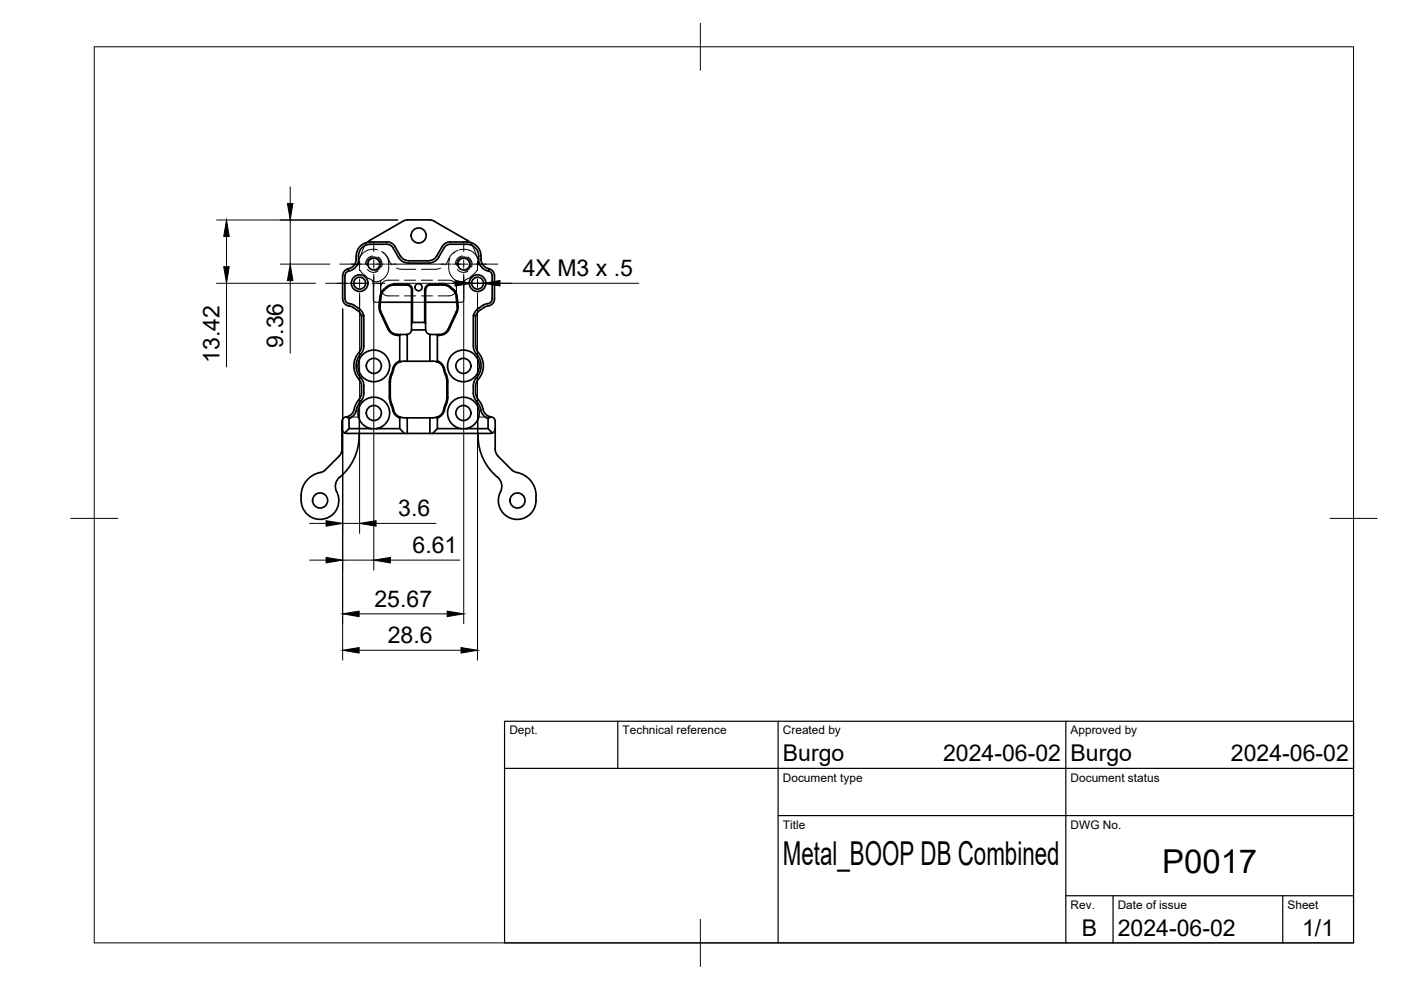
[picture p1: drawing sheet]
<svg xmlns="http://www.w3.org/2000/svg" width="297mm" height="210mm" viewBox="0 0 297 210" stroke-linecap="round" stroke-linejoin="round" font-family="sans-serif">
<!-- layer: Hidden -->
<g fill="none" stroke="#000" stroke-width=".21">
<path d="M76.2 54.8l-.2 1.4M76.4 57.3l.3 .5 1.3 1.2a1.19 1.19 0 0 1 1.1 1.1l.1 3.7 .5 .3h.9M77.9 51.4l-.7 1-1 2.4M77.9 57.1a1.74 1.74 0 0 0 2.2 .4M79 54.3a1.74 1.74 0 0 0-1.5 1.7M80.1 53a3.1 3.1 0 0 0-3.9 1.8M80.1 54.5a1.73 1.73 0 0 1 .8 2.1M80.9 53.3a3.8 3.8 0 0 1 .2 5.9l-1.4 .6-.5-.1-.3-.3M81.2 53.5l.8 .8 1.1 1.9M84.1 56.8l1.2 .3h2.8M84.6 59.4h-2.3a1.57 1.57 0 0 0-1.6 1.6v-1.5M85.8 59.4h2.3"/>
<path d="M89.3 59.4h2.4M92.9 59.4h2.3a1.66 1.66 0 0 1 1.6 1.7 1.66 1.66 0 0 1-1.6 1.6h-2.3M93.4 56.8l-1.2 .3h-2.9M95.4 54.7a3.9 3.9 0 0 0 1.4 4.8 1.33 1.33 0 0 0 1.8 0M96.4 53.5l-.9 .8-1.1 1.9M96.8 59.5v1.5M97 57.1a1.73 1.73 0 0 0 2.2 .4M97.1 53.1l-1 .6M97.4 53a3.1 3.1 0 0 1 3.9 1.8M98 54.3a1.73 1.73 0 0 0-1.5 1.7M99.2 54.5a1.73 1.73 0 0 1 .8 2.1M99.6 51.4l.7 1 1 2.4"/>
<path d="M101.1 57.3l-.3 .5-1.4 1.2a1.19 1.19 0 0 0-1.1 1.1v3.7l-.5 .3h-1M101.3 54.8l.2 1.4M80.7 61v2.6l-.1 .2-.4 .3M80.7 61.1a1.59 1.59 0 0 0 1.6 1.6h2.3M85.8 62.7h2.3M87.2 64.1h3M89.3 62.7h2.4M96.8 61.1v2.5l.2 .4 .3 .1M73.3 88.4h2.4l.4 .3v3.2M104.2 88.4h-2.4l-.4 .3-.1 3.2"/>
</g>
<!-- layer: Visible -->
<g fill="none" stroke="#000" stroke-width=".36">
<path d="M73.8 57l.1 .5M73.8 57a1.49 1.49 0 0 0-1.1 1.4l-.1 5a1.65 1.65 0 0 0 1.7 1.5l1.7 1 .5 .7M75.5 54.3v.7M75.5 55a2 2 0 0 1-1.7 2M76 54.3a2.75 2.75 0 0 1-2.4 3.3l-.4 .5v.3l-.1 5a1.34 1.34 0 0 0 1.5 1.1l.5 .2M82 51.8h-3.5a2.51 2.51 0 0 0-2.5 2.5M82 51.3h-3.5a2.99 2.99 0 0 0-3 3M82 51.3a2 2 0 0 1 1.8 1M82 51.8a1.43 1.43 0 0 1 1.3 .7 4.9 4.9 0 0 0 2.3 3.1l1 .2M83.8 52.3l1.1 2M84.9 54.3a2 2 0 0 0 1.7 1M92 46.9l7 4"/>
<path d="M92 46.9l-1-.3-5.1 .1-8 4.7M92.6 54.3a2 2 0 0 1-1.7 1h-4.3M93.7 52.3l-1.1 2M95.5 51.3h3.5a2.99 2.99 0 0 1 3 3M95.5 51.3a2 2 0 0 0-1.8 1M99 50.9l.6 .5M101.5 54.3a2.67 2.67 0 0 0 2.1 3.2M101.5 54.3a2.51 2.51 0 0 0-2.5-2.5h-3.5a1.49 1.49 0 0 0-1.3 .7 4.9 4.9 0 0 1-2.3 3.1l-1 .2h-4.3M102 54.3a2.18 2.18 0 0 0 1.7 2.7M103.6 57.5a1.01 1.01 0 0 1 .8 1v4.9a1.3 1.3 0 0 1-1.5 1.1l-1.7 1.1-.6 .8M103.7 57l-.1 .5M103.7 57a1.49 1.49 0 0 1 1.1 1.5v4.9a1.78 1.78 0 0 1-1.9 1.6l-1.4 .9-.7 1.1-.4-.1 .2-.5"/>
<path d="M75.1 64.7l.9 .7M76 65.4l.8 .7 .3 .8-.5 .1-.1-.4M76.6 67v6.3l-.3 1.1a4.5 4.5 0 0 0 0 6.4l.3 1M77.1 66.9v6.5M77.2 73.3l-.3 1.1a4.3 4.3 0 0 0-1.2 4.5l.8 1.2M80.5 66.1l1.8 3.7M80.6 64.1h6.6M81.4 61.5l-.5 1-.3 3 1.9 4.3a2.27 2.27 0 0 0 2.4 1.1M82.3 69.8a2.19 2.19 0 0 0 2 1.3M84.3 71.1h.5v5.5M84.7 76.6a2.92 2.92 0 0 0-1.7 2.4l-.3 .9-.2 1.1M84.8 76.6l.1 .1"/>
<path d="M84.8 71.1l.1-.2h1.4v5.7l-1.3 .1M84.8 76.5l-.1 .1M85 76.7a2.23 2.23 0 0 0-1.7 2.1l-.4 1.4-.1 .8M86.3 76.6h4.8M87.2 61.5v7.1l.2-.2M87.2 69.9a1.01 1.01 0 0 1-1 1M87.2 61.5a1.01 1.01 0 0 0-1-1.1l-3.1 .1a3.1 3.1 0 0 0-1.7 1M87.4 61.5a1.2 1.2 0 0 0-1.2-1.2h-2.8a3.4 3.4 0 0 0-2.8 2.5l-.2 2.5 .2 .8M87.4 61.5v6.9h2.6v-6.9M90 68.4l.2 .2v1.3h-3v-1.3M90.1 61.5a1.2 1.2 0 0 1 1.2-1.2h2.7a3.4 3.4 0 0 1 2.9 2.5l.2 2.2M90.2 64.1h6.6"/>
<path d="M90.2 61.5v7.1M90.3 61.5a1.01 1.01 0 0 1 1-1.1h2.7a3.2 3.2 0 0 1 2.7 2.4l.2 2.5v.5l-1.9 4a2.23 2.23 0 0 1-2.5 1.1M90.3 69.9a1.01 1.01 0 0 0 1 1M92.5 76.7l.3 .1a2.02 2.02 0 0 1 1.3 1.5M92.7 71.1l-.2-.2h-1.4v5.7l1.4 .1M92.7 76.5l.1 .1M92.8 76.6a2.92 2.92 0 0 1 1.7 2.4l.3 .9 .2 1.1M93.2 71.1h-.5v5.5l-.2 .1M94.1 78.3l.6 1.9v.8M95.2 69.8a2.19 2.19 0 0 1-2 1.3M97.1 65l-.2 1.1-1.7 3.7M100.4 66.9v6.4l.2 1.1a4.2 4.2 0 0 1 .8 5.2l-.4 .5"/>
<path d="M100.8 67v6.4M100.9 73.3l.1 .8 .4 .6M101.4 74.7a4.2 4.2 0 0 1 0 5.8M69 99.6l-.5 .4a5.4 5.4 0 0 0-4.7 6.1M72.5 90.9a1.01 1.01 0 0 0 .6 .9M72.5 89.4v5.9l-.1 .7-.5 .7-2.9 2.9M73.1 91.8l.4 .1M73.4 88.4a1.01 1.01 0 0 0-.9 1M73.5 88.4l.5 .3v2.2h10.8v-2.3M73.5 91.9h30.5M74 90.9l-.9 .9M76.1 91.9v.6"/>
<path d="M76.1 92.5a11.6 11.6 0 0 1-4.5 9.1 2.86 2.86 0 0 0 .1 3.3 4 4 0 0 1-3.3 5.2 4 4 0 0 1-4.5-4M76.5 80.1l.4 .6 .3 1.1M76.6 81.8a3.7 3.7 0 0 1-.3 2.6l-.7 1.1-.4 .8a2.14 2.14 0 0 1-1.8 2.1M77.1 81.8v1.5M77.2 83.3l-.3 1.1a5.8 5.8 0 0 0-1.5 3 2.51 2.51 0 0 1-1.4 1.3M78.7 90.9a3.4 3.4 0 0 1-2.2-5.2 3.4 3.4 0 0 1 5.6 0 3.4 3.4 0 0 1-2.3 5.2M82.5 84.1l.2 1.1 .3 .9a2.76 2.76 0 0 0 1.8 2.5M82.5 81v3.2M82.7 81v3.2M82.8 84.1l.3 1.7a4.6 4.6 0 0 0 1.3 2.4l.6 .3M84.8 90.9l.9 1M84.9 88.5l-.1 .1"/>
<path d="M85 88.5l1.3 .1v3.3M86.3 88.6h4.8M92.5 88.5l.2 .1v2.3h10.8v-2.2M92.5 88.5l-1.4 .1v3.3M92.7 90.9l-1 1M92.8 88.6h-.1M94.1 86.9a2.03 2.03 0 0 1-1.6 1.6M94.7 81v3.2M94.7 84.1v.9l-.6 1.9M94.9 81v3.2M95 84.1l-.2 1.1-.3 .9a2.92 2.92 0 0 1-1.7 2.5M98.8 90.9a3.4 3.4 0 0 0 2.2-5.2 3.4 3.4 0 0 0-5.6 0 3.4 3.4 0 0 0 2.3 5.2"/>
<path d="M100.4 81.8a4.7 4.7 0 0 0 .2 2.6 5.8 5.8 0 0 1 1.5 3 2.51 2.51 0 0 0 1.4 1.3M100.8 81.8v1.5M100.9 83.3l.1 .8 .4 .6M101 80.1l-.4 .6-.2 1.1M101.3 91.9v.6M101.4 92.4a11.6 11.6 0 0 0 4.5 9.2 2.85 2.85 0 0 1-.1 3.3 4 4 0 0 0 3.2 5.2 4 4 0 0 0 4.6-4 5.3 5.3 0 0 0-4.6-6.1l-3.4-3.3M101.4 84.7l.9 1.6a2.19 2.19 0 0 0 1.7 2.1M101.4 80.5l-.4 .6-.1 .7M103.5 90.9l.9 .9M104 88.4h.1M104 88.4l-.5 .3M104.1 88.4a1.01 1.01 0 0 1 .9 1"/>
<path d="M104.4 91.8l-.4 .1M105 89.4v5.9l.1 .7 .5 .7M105 90.9a1.01 1.01 0 0 1-.6 .9"/>
<circle cx="79.3" cy="56" r="1.26"/>
<circle cx="88.8" cy="49.9" r="1.6"/>
<circle cx="98.3" cy="56" r="1.26"/>
<circle cx="76.3" cy="60" r="1.77"/>
<circle cx="76.3" cy="60" r="1.26"/>
<circle cx="79.3" cy="77.6" r="3.4"/>
<circle cx="79.3" cy="77.6" r="1.6"/>
<circle cx="88.7" cy="60.9" r=".75"/>
<circle cx="98.2" cy="77.6" r="1.6"/>
<circle cx="98.2" cy="77.6" r="3.4"/>
<circle cx="101.3" cy="60" r="1.77"/>
<circle cx="101.3" cy="60" r="1.26"/>
<circle cx="79.3" cy="87.6" r="1.6"/>
<circle cx="98.2" cy="87.6" r="1.6"/>
<circle cx="67.9" cy="106.1" r="1.6"/>
<circle cx="109.7" cy="106.1" r="1.6"/>
</g>
<!-- layer: Visible Narrow -->
<path d="M77.7 56.3a1.53 1.53 0 0 1 1.3-1.8 1.53 1.53 0 0 1 1.8 1.2 1.53 1.53 0 0 1-1.3 1.8M96.8 56.3a1.53 1.53 0 0 1 1.3-1.8 1.53 1.53 0 0 1 1.7 1.2 1.53 1.53 0 0 1-1.2 1.8" fill="none" stroke="#000" stroke-width=".21"/>
<!-- layer: BORDER -->
<path d="M20 9.9h267v190h-267zM148.5 4.9v10M15 109.9h10M282 109.9h10M148.5 194.9v10" fill="none" stroke="#000" stroke-width=".21"/>
<!-- layer: TITLEBLOCK -->
<path d="M107 152.9h180v47h-180zM131 152.9v10M165 152.9v47M226 152.9v47M107 162.9h180M165 172.9h122M226 189.9h61M236 189.9v10M272 189.9v10" fill="none" stroke="#000" stroke-width=".25"/>
<!-- layer: Smart Centers -->
<g fill="none" stroke="#000" stroke-width=".21">
<path d="M72 56h6.1M76.2 55.3v2.1M76.2 59.2v1.8M78.4 56h3.2M79.2 51.2v2.1M79.2 55.1v1.8M79.2 58.7v2.1M81.9 56h13.7M95.9 56h3.3M98.3 51.2v2.1M98.3 55.1v1.8M98.3 58.7v2.1"/>
<path d="M99.5 56h6M101.2 55.3v2.1M101.2 59.2v1.8M69 60.1h9M76.2 62.7v2.1M78.9 60.1h2.7M83.4 60.1h10.7M95.9 60.1h2.7M99.5 60.1h9M101.2 62.7v2.1"/>
</g>
<!-- layer: FD_Dimensions -->
<g fill="none" stroke="#000" stroke-width=".21">
<path d="M61.5 39.6v3.5M45.9 46.6h38.4M48 50.1v6.5M59.4 56h10.5M61.5 46.6v9.4M61.5 59.5v15.4M79.2 58.1v62.8M98.3 58.1v74.1M45.9 60.1h21M48 60.1v17.7M72.6 65.5v74.5M76.2 62.2v50.9"/>
<path d="M93 60.1h3.5M100 60.1h2.5M101.2 62.2v77.8M106 60.1h29.4M65.6 111h3.5M65.6 118.8h3.5M72.6 111h3.6M72.6 118.8h6.6M79.7 111h12.7M82.8 118.8h14.7M76.1 130.1h18.7M76.1 137.9h21.6"/>
</g>
<g fill="#000" stroke="#000" stroke-width=".21">
<path d="M48 46.6l.6 3.5h-1.2zM47.4 56.6h1.2l-.6 3.5zM60.9 43.1h1.2l-.6 3.5zM61.5 56l.6 3.5h-1.2zM96.5 59.5l3.5 .6-3.5 .5zM102.5 60.1l3.5-.6v1.1zM69.1 110.4l3.5 .6-3.5 .6zM69.1 118.2l3.5 .6-3.5 .6zM76.2 111l3.5-.6v1.2zM79.2 118.8l3.6-.6v1.2zM72.6 130.1l3.5-.5v1.1zM72.6 137.9l3.5-.6v1.2z"/>
<path d="M94.8 129.6l3.5 .5-3.5 .6zM97.7 137.3l3.5 .6-3.5 .6z"/>
</g>
<g font-size="7">
<text x="166" y="183.4">Metal_BOOP DB Combined</text>
<text x="246.4" y="185.2">P0017</text>
</g>
<g font-size="4.9">
<text x="110.8" y="58.6">4X M3 x .5</text>
<text x="46.6" y="76.9" transform="rotate(-90 46.6 76.9)">13.42</text>
<text x="60.1" y="73.7" transform="rotate(-90 60.1 73.7)">9.36</text>
<text x="84.4" y="109.5">3.6</text>
<text x="87.5" y="117.3">6.61</text>
<text x="79.4" y="128.7">25.67</text>
<text x="82.2" y="136.4">28.6</text>
<text x="166" y="161.4">Burgo</text>
<text x="200" y="161.4">2024-06-02</text>
<text x="227" y="161.4">Burgo</text>
<text x="261" y="161.4">2024-06-02</text>
<text x="229.3" y="198.6">B</text>
<text x="237" y="198.4">2024-06-02</text>
<text x="276.1" y="198.6">1/1</text>
</g>
<g font-size="2.5">
<text x="108" y="155.7">Dept.</text>
<text x="132" y="155.7">Technical reference</text>
<text x="166" y="155.7">Created by</text>
<text x="227" y="155.7">Approved by</text>
<text x="166" y="165.7">Document type</text>
<text x="227" y="165.7">Document status</text>
<text x="166" y="175.7">Title</text>
<text x="227" y="175.7">DWG No.</text>
<text x="227" y="192.7">Rev.</text>
<text x="237" y="192.7">Date of issue</text>
<text x="273" y="192.7">Sheet</text>
</g>
</svg>
